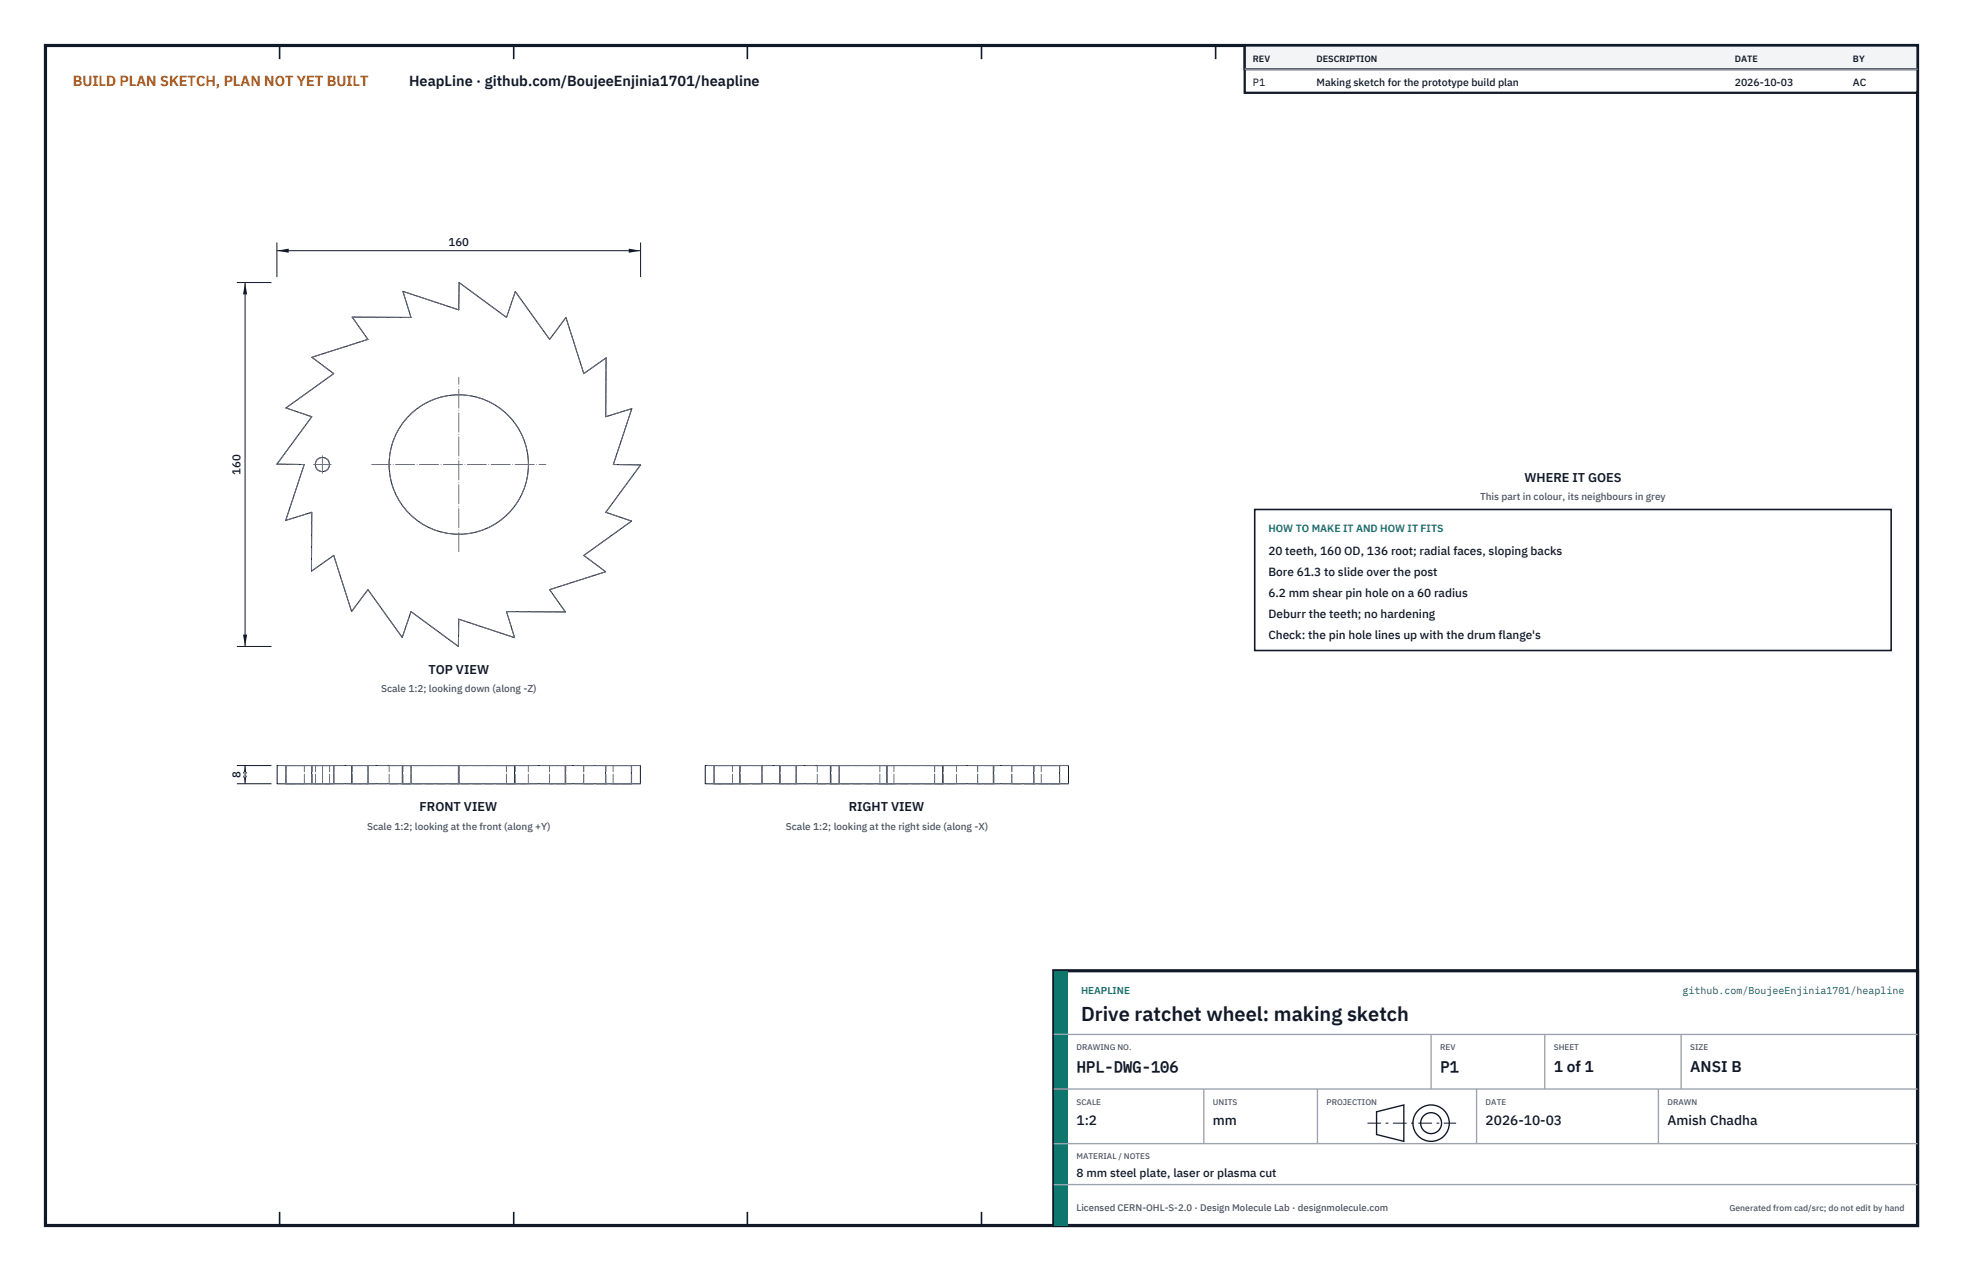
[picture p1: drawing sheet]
<svg xmlns="http://www.w3.org/2000/svg" width="432mm" height="279mm" viewBox="0 0 432 279" stroke-linecap="round" stroke-linejoin="round" font-family="sans-serif">
<path d="M10 10h411.8v259.4h-411.8z" fill="none" stroke="#111827" stroke-width=".7" stroke-linecap="butt"/>
<g fill="none" stroke="#111827" stroke-width=".35">
<path d="M61.5 10v3M113 10v3M164.4 10v3M215.9 10v3M267.4 10v3M318.9 10v3M370.3 10v3M61.5 266.4v3M113 266.4v3M164.4 266.4v3M215.9 266.4v3M267.4 266.4v3"/>
<path d="M318.9 266.4v3M370.3 266.4v3"/>
</g>
<g fill="none" stroke="#111727" stroke-width=".22">
<path d="M68.6 78.5l12.3-3.9-3.4-4.9 12.9 .1-1.8-5.8 12.3 4.1 .1-6 10.4 7.7 2-5.7 7.5 10.5 3.6-4.8 3.9 12.3 4.9-3.4-.1 12.9 5.8-1.8-4.1 12.3 6 .1-7.7 10.4 5.7 2-10.5 7.5 4.8 3.6-12.3 3.9 3.5 4.9-13-.1 1.8 5.8-12.3-4.1-.1 6-10.4-7.7-1.9 5.7-7.6-10.5-3.6 4.8-3.9-12.3-4.9 3.5 .1-13-5.8 1.8 4.1-12.3-6-.1 7.7-10.4-5.7-1.9 10.5-7.6zM61 168.3h79.9v4h-79.9zM62.9 168.3v4M68.5 168.3v4M73.4 168.3v4M77.4 168.3v4M81 168.3v4M88.5 168.3v4M90.4 168.3v4M100.8 168.3v4M100.9 168.3v4M113.2 168.3v4"/>
<path d="M124.3 168.3v4M133.2 168.3v4M138.9 168.3v4M155.1 168.3h79.9v4h-79.9zM157.1 168.3v4M162.7 168.3v4M167.6 168.3v4M171.5 168.3v4M175.1 168.3v4M182.7 168.3v4M184.6 168.3v4M195 168.3v4"/>
<path d="M195.1 168.3v4M207.4 168.3v4M218.5 168.3v4M227.4 168.3v4M233.1 168.3v4"/>
<circle cx="70.9" cy="102.1" r="1.56"/>
<circle cx="100.9" cy="102.1" r="15.3"/>
</g>
<g fill="none" stroke="#6a7180" stroke-width=".22" stroke-dasharray="2.1 .5">
<path d="M68.6 78.5l4.8 3.6M77.5 69.7l3.4 4.9M80.9 74.6l-12.3 3.9M88.6 64l1.8 5.8M90.4 69.8l-12.9-.1M100.9 68.1l-12.3-4.1M101 62.1l-.1 6M111.4 69.8l-10.4-7.7M113.4 64.1l-2 5.7M120.9 74.6l-7.5-10.5M124.5 69.8l-3.6 4.8M133.3 78.7l-4.9 3.4"/>
<path d="M62.9 89.7l5.7 1.9M68.6 91.6l-7.7 10.4M73.4 82.1l-10.5 7.6M128.4 82.1l-3.9-12.3M133.2 91.6l.1-12.9M139 89.8l-5.8 1.8M60.9 102l6 .1M62.8 114.4l5.8-1.8M66.9 102.1l-4.1 12.3M68.6 112.6l-.1 13M133.2 112.6l7.7-10.4M134.9 102.1l4.1-12.3"/>
<path d="M138.9 114.6l-5.7-2M140.9 102.2l-6-.1M68.5 125.6l4.9-3.5M73.4 122.1l3.9 12.3M77.3 134.4l3.6-4.8M80.9 129.6l7.6 10.5M90.4 134.4l10.4 7.7M100.9 136.1l12.3 4.1M111.4 134.4l13 .1M120.9 129.6l12.3-3.9M124.4 134.5l-3.5-4.9M128.4 122.1l10.5-7.5"/>
<path d="M133.2 125.7l-4.8-3.6M88.5 140.1l1.9-5.7M100.8 142.1l.1-6M113.2 140.2l-1.8-5.8M62.9 172.3h4.1M62.9 168.3h4.1M62.9 172.3h5.7M62.9 168.3h5.7M62.9 172.3v-4M67 172.3h-4.1M67 168.3h-4.1M67 172.3v-4"/>
<path d="M68.5 172.3h.1M68.5 168.3h.1M68.6 172.3h-.1M68.6 172.3h-7.6M68.6 168.3h-.1M68.6 168.3h-7.6M68.6 172.3v-4M68.6 172.3h4.8M68.6 168.3h4.8M69.4 172.3h3.1M69.4 168.3h3.1M69.4 172.3v-4"/>
<path d="M72.5 172.3h-3.1M72.5 168.3h-3.1M72.5 172.3v-4M73.4 172.3h-10.5M73.4 168.3h-10.5M73.4 172.3v-4M77.5 172.3h3.5M77.5 168.3h3.5M77.5 172.3v-4M81 172.3h-12.4M81 168.3h-12.4M81 172.3v-4"/>
<path d="M85.6 172.3h30.6M85.6 168.3h30.6M85.6 172.3v-4M88.6 172.3h1.8M88.6 168.3h1.8M88.6 172.3v-4M90.4 172.3h-12.9M90.4 168.3h-12.9M90.4 172.3v-4M100.9 172.3h-12.3M100.9 168.3h-12.3M100.9 172.3v-4"/>
<path d="M101 172.3h-.1M101 168.3h-.1M101 172.3v-4M111.4 172.3h1.8M111.4 172.3h-10.4M111.4 168.3h1.8M111.4 168.3h-10.4M111.4 172.3v-4M113.2 172.3h-1.8M113.2 168.3h-1.8M113.3 172.3h-1.9M113.3 168.3h-1.9"/>
<path d="M113.3 172.3v-4M116.2 172.3h-30.6M116.2 168.3h-30.6M116.2 172.3v-4M120.9 172.3h3.4M120.9 172.3h-7.6M120.9 168.3h3.4M120.9 168.3h-7.6M120.9 172.3v-4M124.3 172.3h-3.4M124.3 168.3h-3.4M124.5 172.3h-3.6"/>
<path d="M124.5 168.3h-3.6M124.5 172.3v-4M128.4 172.3h4.8M128.4 172.3h-3.9M128.4 168.3h4.8M128.4 168.3h-3.9M128.4 172.3v-4M133.2 172.3h-4.8M133.2 168.3h-4.8M133.2 172.3v-4M133.2 172.3h5.7M133.2 172.3h.1"/>
<path d="M133.2 168.3h5.7M133.2 168.3h.1M133.3 172.3h-4.9M133.3 168.3h-4.9M133.3 172.3v-4M134.9 172.3v-4M134.9 172.3h4M134.9 168.3h4M138.9 172.3h-5.7M138.9 168.3h-5.7M138.9 172.3v-4M140.9 172.3h-6"/>
<path d="M140.9 168.3h-6M157.1 172.3h4M157.1 168.3h4M157.1 172.3h5.7M157.1 168.3h5.7M157.1 172.3v-4M161.1 172.3h-4M161.1 168.3h-4M161.1 172.3v-4M162.7 172.3h.1M162.7 168.3h.1M162.8 172.3h-.1"/>
<path d="M162.8 172.3h-7.7M162.8 168.3h-.1M162.8 168.3h-7.7M162.8 172.3v-4M162.8 172.3h4.8M162.8 168.3h4.8M167.6 172.3h-10.5M167.6 168.3h-10.5M167.6 172.3v-4M171.7 172.3h3.4M171.7 168.3h3.4M171.7 172.3v-4"/>
<path d="M175.1 172.3h-12.3M175.1 168.3h-12.3M175.1 172.3v-4M179.8 172.3h15.3M179.8 168.3h15.3M179.8 172.3v-4M182.8 172.3h1.8M182.8 168.3h1.8M182.8 172.3v-4M184.6 172.3h-12.9M184.6 168.3h-12.9M184.6 172.3v-4"/>
<path d="M193.5 172.3h1.6M193.5 168.3h1.6M193.5 172.3v-4M195.1 172.3h-12.3M195.1 172.3h1.5M195.1 172.3h15.3M195.1 168.3h-12.3M195.1 168.3h1.5M195.1 168.3h15.3M195.1 172.3v-4M195.2 172.3h-.1M195.2 168.3h-.1"/>
<path d="M195.2 172.3v-4M196.6 172.3h-3.1M196.6 168.3h-3.1M196.6 172.3v-4M205.6 172.3v-4M205.6 172.3h1.8M205.6 172.3h-10.4M205.6 168.3h1.8M205.6 168.3h-10.4M207.4 172.3h-1.8M207.4 168.3h-1.8M207.5 172.3h-1.9"/>
<path d="M207.5 168.3h-1.9M207.5 172.3v-4M210.4 172.3h-30.6M210.4 168.3h-30.6M210.4 172.3v-4M215 172.3h3.5M215 172.3h-7.5M215 168.3h3.5M215 168.3h-7.5M215 172.3v-4M218.5 172.3h-3.5M218.5 168.3h-3.5"/>
<path d="M218.6 172.3h-3.6M218.6 168.3h-3.6M218.6 172.3v-4M222.6 172.3h4.8M222.6 172.3h-4M222.6 168.3h4.8M222.6 168.3h-4M222.6 172.3v-4M227.4 172.3h-4.8M227.4 168.3h-4.8M227.4 172.3h5.7M227.4 172.3h.1"/>
<path d="M227.4 168.3h5.7M227.4 168.3h.1M227.4 172.3v-4M227.5 172.3h-4.9M227.5 168.3h-4.9M227.5 172.3v-4M229 172.3h4.1M229 168.3h4.1M229 172.3v-4M233.1 172.3h-5.7M233.1 168.3h-5.7M233.1 172.3v-4"/>
<path d="M235 172.3h-6M235 168.3h-6"/>
<circle cx="70.9" cy="102.1" r="1.56"/>
<circle cx="100.9" cy="102.1" r="15.3"/>
</g>
<path d="M69 102.1h3.9M70.9 104.1v-3.9M81.8 102.1h38.3M100.9 121.3v-38.3M70.9 172.3v-4M100.9 172.3v-4M195.1 172.3v-4" fill="none" stroke="#6a7180" stroke-width=".22" stroke-dasharray="4.2 .5 0 .5"/>
<path d="M60.9 53.3v7.6M60.9 55.1h80M140.9 53.3v7.6" fill="none" stroke="#111827" stroke-width=".22"/>
<path d="M60.9 55.1l2.6-.4v.9zM138.3 54.7v.9l2.6-.5z" fill="#111827"/>
<path d="M52.1 62.1h7.6M53.9 62.1v80M52.1 142.1h7.6" fill="none" stroke="#111827" stroke-width=".22"/>
<path d="M53.9 62.1l-.4 2.6h.9zM53.5 139.5h.9l-.5 2.6z" fill="#111827"/>
<path d="M52.1 168.3h7.6M52.1 172.3h7.6M53.9 168.3v4" fill="none" stroke="#111827" stroke-width=".22"/>
<path d="M53.9 168.3l-.4 2.6h.9zM53.5 169.7h.9l-.5 2.6z" fill="#111827"/>
<path d="M276 112h140v31h-140z" fill="#fff" stroke="#111827" stroke-width=".35"/>
<path d="M273.8 10h148v10.4h-148z" fill="#fff" stroke="#111827" stroke-width=".5"/>
<path d="M273.8 10h148v5.2h-148z" fill="#f3f4f6" stroke="#111827" stroke-width=".5"/>
<path d="M273.8 15.2h148" fill="none" stroke="#9ca3af" stroke-width=".3"/>
<path d="M231.8 213.4h190v56h-190z" fill="#fff" stroke="#111827" stroke-width=".7" stroke-linecap="butt"/>
<path d="M231.8 213.4h3v56h-3z" fill="#0f766e"/>
<path d="M231.8 227.4h190M231.8 239.4h190M264.8 239.4v12M289.8 239.4v12M314.8 227.4v12M324.8 239.4v12M339.8 227.4v12M364.8 239.4v12M369.8 227.4v12M231.8 251.4h190M231.8 260.4h190" fill="none" stroke="#9ca3af" stroke-width=".3"/>
<g fill="none" stroke="#111827" stroke-width=".3">
<path d="M302.8 244.4l6-1.5v8l-6-1.5z"/>
<circle cx="314.8" cy="246.9" r="4"/>
<circle cx="314.8" cy="246.9" r="2.3"/>
</g>
<path d="M300.8 246.9h19.5" fill="none" stroke="#111827" stroke-width=".22" stroke-dasharray="3 1 .6 1" stroke-linecap="butt"/>
<text font-size="4.4" fill="#111827" x="237.8" y="224.4">Drive ratchet wheel: making sketch</text>
<g font-size="3.4" fill="#111827">
<text x="236.8" y="235.6">HPL-DWG-106</text>
<text x="316.8" y="235.6">P1</text>
<text x="341.8" y="235.6">1 of 1</text>
<text x="371.8" y="235.6">ANSI B</text>
</g>
<text font-size="3.2" fill="#b45309" x="16" y="19">BUILD PLAN SKETCH, PLAN NOT YET BUILT</text>
<text font-size="3.2" fill="#111827" x="90" y="19">HeapLine · github.com/BoujeeEnjinia1701/heapline</text>
<g font-size="3" fill="#111827">
<text x="236.8" y="247.2">1:2</text>
<text x="266.8" y="247.2">mm</text>
<text x="326.8" y="247.2">2026-10-03</text>
<text x="366.8" y="247.2">Amish Chadha</text>
</g>
<g font-size="2.8" fill="#111827">
<text x="335.3" y="106">WHERE IT GOES</text>
<text x="94.2" y="148.2">TOP VIEW</text>
<text x="92.3" y="178.4">FRONT VIEW</text>
<text x="186.7" y="178.4">RIGHT VIEW</text>
</g>
<g font-size="2.6" fill="#111827">
<text x="279" y="122">20 teeth, 160 OD, 136 root; radial faces, sloping backs</text>
<text x="279" y="126.6">Bore 61.3 to slide over the post</text>
<text x="279" y="131.2">6.2 mm shear pin hole on a 60 radius</text>
<text x="279" y="135.8">Deburr the teeth; no hardening</text>
<text x="279" y="140.4">Check: the pin hole lines up with the drum flange's</text>
<text x="236.8" y="258.8">8 mm steel plate, laser or plasma cut</text>
</g>
<g font-size="2.5" fill="#111827">
<text x="98.7" y="54.1">160</text>
<text x="52.9" y="104.4" transform="rotate(-90 52.9 104.4)">160</text>
<text x="52.9" y="171" transform="rotate(-90 52.9 171)">8</text>
</g>
<g font-size="2.3" fill="#111827">
<text x="275.6" y="18.8">P1</text>
<text x="289.6" y="18.8">Making sketch for the prototype build plan</text>
<text x="381.6" y="18.8">2026-10-03</text>
<text x="407.6" y="18.8">AC</text>
</g>
<text font-size="2.3" fill="#0f766e" x="279" y="117">HOW TO MAKE IT AND HOW IT FITS</text>
<g font-size="2.2" fill="#4b5563">
<text x="325.6" y="110">This part in colour, its neighbours in grey</text>
<text x="83.8" y="152.2">Scale 1:2; looking down (along -Z)</text>
<text x="80.7" y="182.4">Scale 1:2; looking at the front (along +Y)</text>
<text x="172.9" y="182.4">Scale 1:2; looking at the right side (along -X)</text>
</g>
<g font-size="2.2" fill="#0f766e">
<text x="237.8" y="218.4">HEAPLINE</text>
<text x="370.1" y="218.4">github.com/BoujeeEnjinia1701/heapline</text>
</g>
<text font-size="2.1" fill="#4b5563" x="236.8" y="266.2">Licensed CERN-OHL-S-2.0 · Design Molecule Lab · designmolecule.com</text>
<g font-size="2" fill="#111827">
<text x="275.6" y="13.6">REV</text>
<text x="289.6" y="13.6">DESCRIPTION</text>
<text x="381.6" y="13.6">DATE</text>
<text x="407.6" y="13.6">BY</text>
</g>
<text font-size="1.9" fill="#4b5563" x="380.4" y="266.2">Generated from cad/src; do not edit by hand</text>
<g font-size="1.8" fill="#4b5563">
<text x="236.8" y="230.8">DRAWING NO.</text>
<text x="316.8" y="230.8">REV</text>
<text x="341.8" y="230.8">SHEET</text>
<text x="371.8" y="230.8">SIZE</text>
<text x="236.8" y="242.8">SCALE</text>
<text x="266.8" y="242.8">UNITS</text>
<text x="291.8" y="242.8">PROJECTION</text>
<text x="326.8" y="242.8">DATE</text>
<text x="366.8" y="242.8">DRAWN</text>
<text x="236.8" y="254.8">MATERIAL / NOTES</text>
</g>
</svg>
